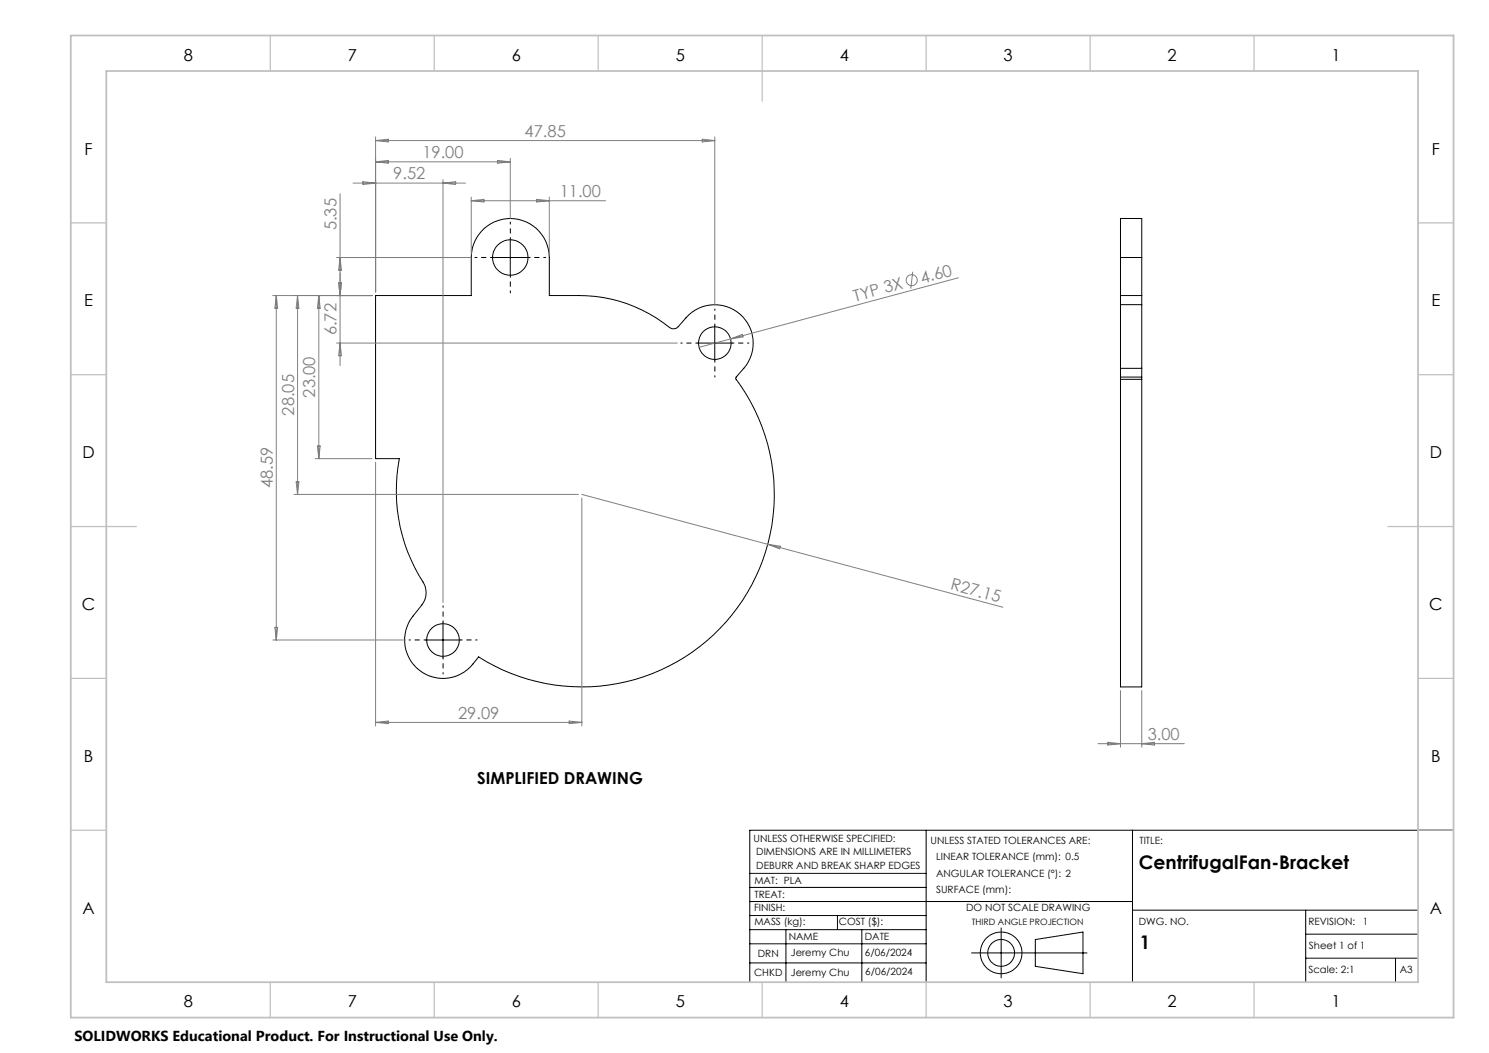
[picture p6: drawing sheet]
<svg xmlns="http://www.w3.org/2000/svg" width="420mm" height="297mm" viewBox="0 0 420 297" stroke-linecap="round" stroke-linejoin="round" font-family="sans-serif">
<g fill="none" stroke="#000" stroke-width=".28">
<path d="M138.9 72.6h10M143.9 67.6v10M316.1 72.6v-11h6v11M316.1 72.6v10.8M316.1 72.6h6M322.1 72.6v10.8M105.9 83.4h27v-10.8a11 11 0 0 1 11-11 11 11 0 0 1 11 11v10.8a66.4 66.4 0 0 1 17.5 1 44.5 44.5 0 0 1 17 8.3h1.1l.8-.6a14 14 0 0 1 6.8-5.6 10.8 10.8 0 0 1 12.5 4.2 10.8 10.8 0 0 1-.8 13.2l-2.3 2.8a54.4 54.4 0 0 1-3.5 69.5 54.4 54.4 0 0 1-69 9.1 12.7 12.7 0 0 1-7.2 5.7 10.8 10.8 0 0 1-11.9-4.5 10.8 10.8 0 0 1 .6-12.7 11.7 11.7 0 0 0 3.6-5.5 5.8 5.8 0 0 0-.8-4.2 47.5 47.5 0 0 1-6.7-34.7h-6.7zM196.6 96.8h10M201.6 91.8v10M316.1 85.9v18M316.1 83.4v2.5M316.1 83.4h6"/>
<path d="M316.1 85.9h6M322.1 85.9v18M322.1 83.4v2.5M316.1 107v86.7h6v-86.7M316.1 106.4v.6M316.1 107h6M316.1 103.9h6M316.1 106.4h6M316.1 103.9v2.5M322.1 106.4v.6M322.1 103.9v2.5M125 175.5v10"/>
<path d="M119.9 180.5h10.1M261.2 234.2v42.8M319.4 234.2v42.8M400 234.2h-188.5v42.8M211.5 250.3h49.7M211.5 254.3h107.9M211.5 246.3h49.7M211.5 258.2h49.7M236.2 258.2v4M319.4 256.7h80.6M368.3 256.7v20.3M211.5 262.2h49.7"/>
<path d="M211.5 266.2h49.7M211.5 271.6h49.7M221.7 262.2v14.8M243.1 262.2v14.8M274 268.8h32.6M282.4 261.7v14.1M292 265l13.5-2.1v11.7l-13.5-2zM368.3 263.5h31.7M368.3 270.3h31.7M393.6 270.3v6.7"/>
<circle cx="143.9" cy="72.6" r="5"/>
<circle cx="201.6" cy="96.8" r="4.6"/>
<circle cx="125" cy="180.5" r="4.6"/>
<circle cx="282.4" cy="268.8" r="5.9"/>
<circle cx="282.4" cy="268.8" r="3.8"/>
</g>
<g fill="none" stroke="#808080" stroke-width=".28">
<path d="M105.9 38.6v43.7M105.9 39.6l3.6-.3v.7zM105.9 39.6h95.7M198.1 39.3l3.5 .3-3.5 .4zM201.6 38.6v47.6M95.9 54.6v48.5M99.6 51.6h31.7M102.4 51.3l3.5 .3-3.5 .4zM105.9 45.6h38M105.9 45.6l3.6-.3v.7zM125 50.7v119.2M125 51.6l3.5-.3v.7z"/>
<path d="M132.9 55.6v16M132.9 56.6h37.9M132.9 56.6l3.6-.4v.8zM140.4 45.3l3.5 .3-3.5 .4zM143.9 44.7v16.9M151.4 56.2l3.5 .4-3.5 .4zM154.9 55.6v16M94.9 72.6h38M95.5 79.8h.8l-.4 3.6zM95.9 72.6l.4 3.6h-.8zM257.5 76.7l-.6 4.7M270.3 78.3l-73.1 19.7"/>
<path d="M76.9 83.4h28M77.9 83.4v97.1M77.9 83.4l.4 3.5h-.8zM83.9 83.4l.4 3.5h-.8zM83.9 83.4v56M89.9 83.4l.4 3.5h-.8zM89.9 83.4v46M94.9 96.8h96.1M95.9 96.8l.4 3.5h-.8zM206.1 95.6l3.3-1.3 .2 .7zM82.9 139.4h80.2M83.5 135.9h.8l-.4 3.5z"/>
<path d="M88.9 129.4h16M89.5 125.8h.8l-.4 3.6zM105.9 130.3v74.4M164.1 139.4l52.5 14.1M164.1 140.5v64.2M216.6 153.5l66.3 17.8M216.6 153.5l3.5 .6-.2 .7zM77.5 176.9h.8l-.4 3.6zM76.9 180.5h37.5M316.1 194.8v15.9M322.1 194.8v15.9M105.9 203.8l3.6-.4v.7z"/>
<path d="M105.9 203.8h58.2M160.5 203.4l3.6 .4-3.6 .3zM309.7 209.8h24.4M312.5 209.4l3.6 .4-3.6 .3zM322.1 209.8l3.5-.4v.7z"/>
<circle cx="257.2" cy="79" r="1.55"/>
</g>
<path d="M196.6 96.8h-4.6M201.6 91.8v-4.6M206.6 96.8h4.6M201.6 101.8v4.6M125 175.5v-4.6M120 180.5h-4.6M125 185.5v4.6M130 180.5h4.6" fill="none" stroke="#000" stroke-width=".28" stroke-dasharray="15.2 1.3 1.3 1.3" stroke-dashoffset="14.8"/>
<path d="M138.9 72.6h-5M143.9 67.6v-5M143.9 77.6v5M148.9 72.6h5" fill="none" stroke="#000" stroke-width=".28" stroke-dasharray="15.2 1.3 1.3 1.3" stroke-dashoffset="14.6"/>
<path d="M400 234.2h10" fill="none" stroke="#000" stroke-width=".35"/>
<g fill="none" stroke="#c0c0c0" stroke-width=".35">
<path d="M76.2 10v10M122.5 10v10M168.7 10v10M215 10v18.5M261.2 10v10M307.5 10v10M353.7 10v10M20 62.9h10M400 62.9h10M20 105.7h10M400 105.7h10M20 148.5h18.5"/>
<path d="M391.5 148.5h18.5M20 191.3h10M400 191.3h10M20 234.2h10M400 234.2h10M76.2 277v10M122.5 277v10M168.7 277v10M215 277v10M261.2 277v10M307.5 277v10M353.7 277v10"/>
</g>
<path d="M20 10h390v277h-390zM30 20h370v257h-370z" fill="none" stroke="#c0c0c0" stroke-width=".5"/>
<g font-size="5.3">
<text x="321.3" y="245.2">CentrifugalFan-Bracket</text>
<text x="321.5" y="267.8">1</text>
</g>
<g font-size="4.7">
<text x="51.8" y="17.2">8</text>
<text x="98.1" y="17.2">7</text>
<text x="144.3" y="17.2">6</text>
<text x="190.6" y="17.2">5</text>
<text x="236.8" y="17.2">4</text>
<text x="283.1" y="17.2">3</text>
<text x="329.3" y="17.2">2</text>
<text x="375.6" y="17.2">1</text>
<text x="23.9" y="43.6">F</text>
<text x="403.9" y="43.6">F</text>
<text x="23.8" y="86.4">E</text>
<text x="403.8" y="86.4">E</text>
<text x="23.3" y="129.3">D</text>
<text x="403.3" y="129.3">D</text>
<text x="23.1" y="172.1">C</text>
<text x="403.1" y="172.1">C</text>
<text x="23.7" y="214.9">B</text>
<text x="403.7" y="214.9">B</text>
<text x="134.6" y="221.1">SIMPLIFIED DRAWING</text>
<text x="23.3" y="257.8">A</text>
<text x="403.3" y="257.8">A</text>
<text x="51.8" y="284.2">8</text>
<text x="98.1" y="284.2">7</text>
<text x="144.3" y="284.2">6</text>
<text x="190.6" y="284.2">5</text>
<text x="236.8" y="284.2">4</text>
<text x="283.1" y="284.2">3</text>
<text x="329.3" y="284.2">2</text>
<text x="375.6" y="284.2">1</text>
</g>
<g font-size="4.7" fill="#808080">
<text x="148" y="38.6">47.85</text>
<text x="119.1" y="44.6">19.00</text>
<text x="110.9" y="50.6">9.52</text>
<text x="157.9" y="55.6">11.00</text>
<text x="94.9" y="65" transform="rotate(-90 94.9 65)">5.35</text>
<text x="260.1" y="80" transform="rotate(-15 260.1 80)">4.60</text>
<text x="241.3" y="85" transform="rotate(-15 241.3 85)">TYP 3X</text>
<text x="94.9" y="94.6" transform="rotate(-90 94.9 94.6)">6.72</text>
<text x="88.9" y="112.2" transform="rotate(-90 88.9 112.2)">23.00</text>
<text x="82.9" y="117.2" transform="rotate(-90 82.9 117.2)">28.05</text>
<text x="76.9" y="137.7" transform="rotate(-90 76.9 137.7)">48.59</text>
<text x="267.9" y="166.2" transform="rotate(15 267.9 166.2)">R27.15</text>
<text x="129.2" y="202.7">29.09</text>
<text x="323.7" y="208.7">3.00</text>
</g>
<text font-size="4.1" x="21" y="293.7">SOLIDWORKS Educational Product. For Instructional Use Only.</text>
<g font-size="2.8">
<text x="212.5" y="237.4">UNLESS OTHERWISE SPECIFIED:</text>
<text x="262.5" y="238">UNLESS STATED TOLERANCES ARE:</text>
<text x="321.4" y="238">TITLE:</text>
<text x="213.3" y="245">DEBURR AND BREAK SHARP EDGES</text>
<text x="213.3" y="241.2">DIMENSIONS ARE IN MILLIMETERS</text>
<text x="264" y="242.5">LINEAR TOLERANCE (mm): 0.5</text>
<text x="212.8" y="249.3">MAT: PLA</text>
<text x="264" y="251.8">SURFACE (mm):</text>
<text x="264" y="247.3">ANGULAR TOLERANCE (°): 2</text>
<text x="212.7" y="256.9">FINISH:</text>
<text x="212.9" y="253.2">TREAT:</text>
<text x="272.5" y="256.9">DO NOT SCALE DRAWING</text>
<text x="212.8" y="261">MASS (kg):</text>
<text x="236.6" y="261">COST ($):</text>
<text x="321.2" y="261">DWG. NO.</text>
<text x="369.1" y="261">REVISION:</text>
<text x="384.4" y="261">1</text>
<text x="213.8" y="269.9">DRN</text>
<text x="222.5" y="265.2">NAME</text>
<text x="223.1" y="269.8">Jeremy Chu</text>
<text x="243.9" y="269.7">6/06/2024</text>
<text x="243.9" y="265.1">DATE</text>
<text x="369.2" y="267.8">Sheet 1 of 1</text>
<text x="212.7" y="275.4">CHKD</text>
<text x="223.1" y="275.3">Jeremy Chu</text>
<text x="244.1" y="275.1">6/06/2024</text>
<text x="369.1" y="274.5">Scale: 2:1</text>
<text x="394.8" y="274.5">A3</text>
</g>
<text font-size="2.5" x="274.2" y="260.9">THIRD ANGLE PROJECTION</text>
</svg>
